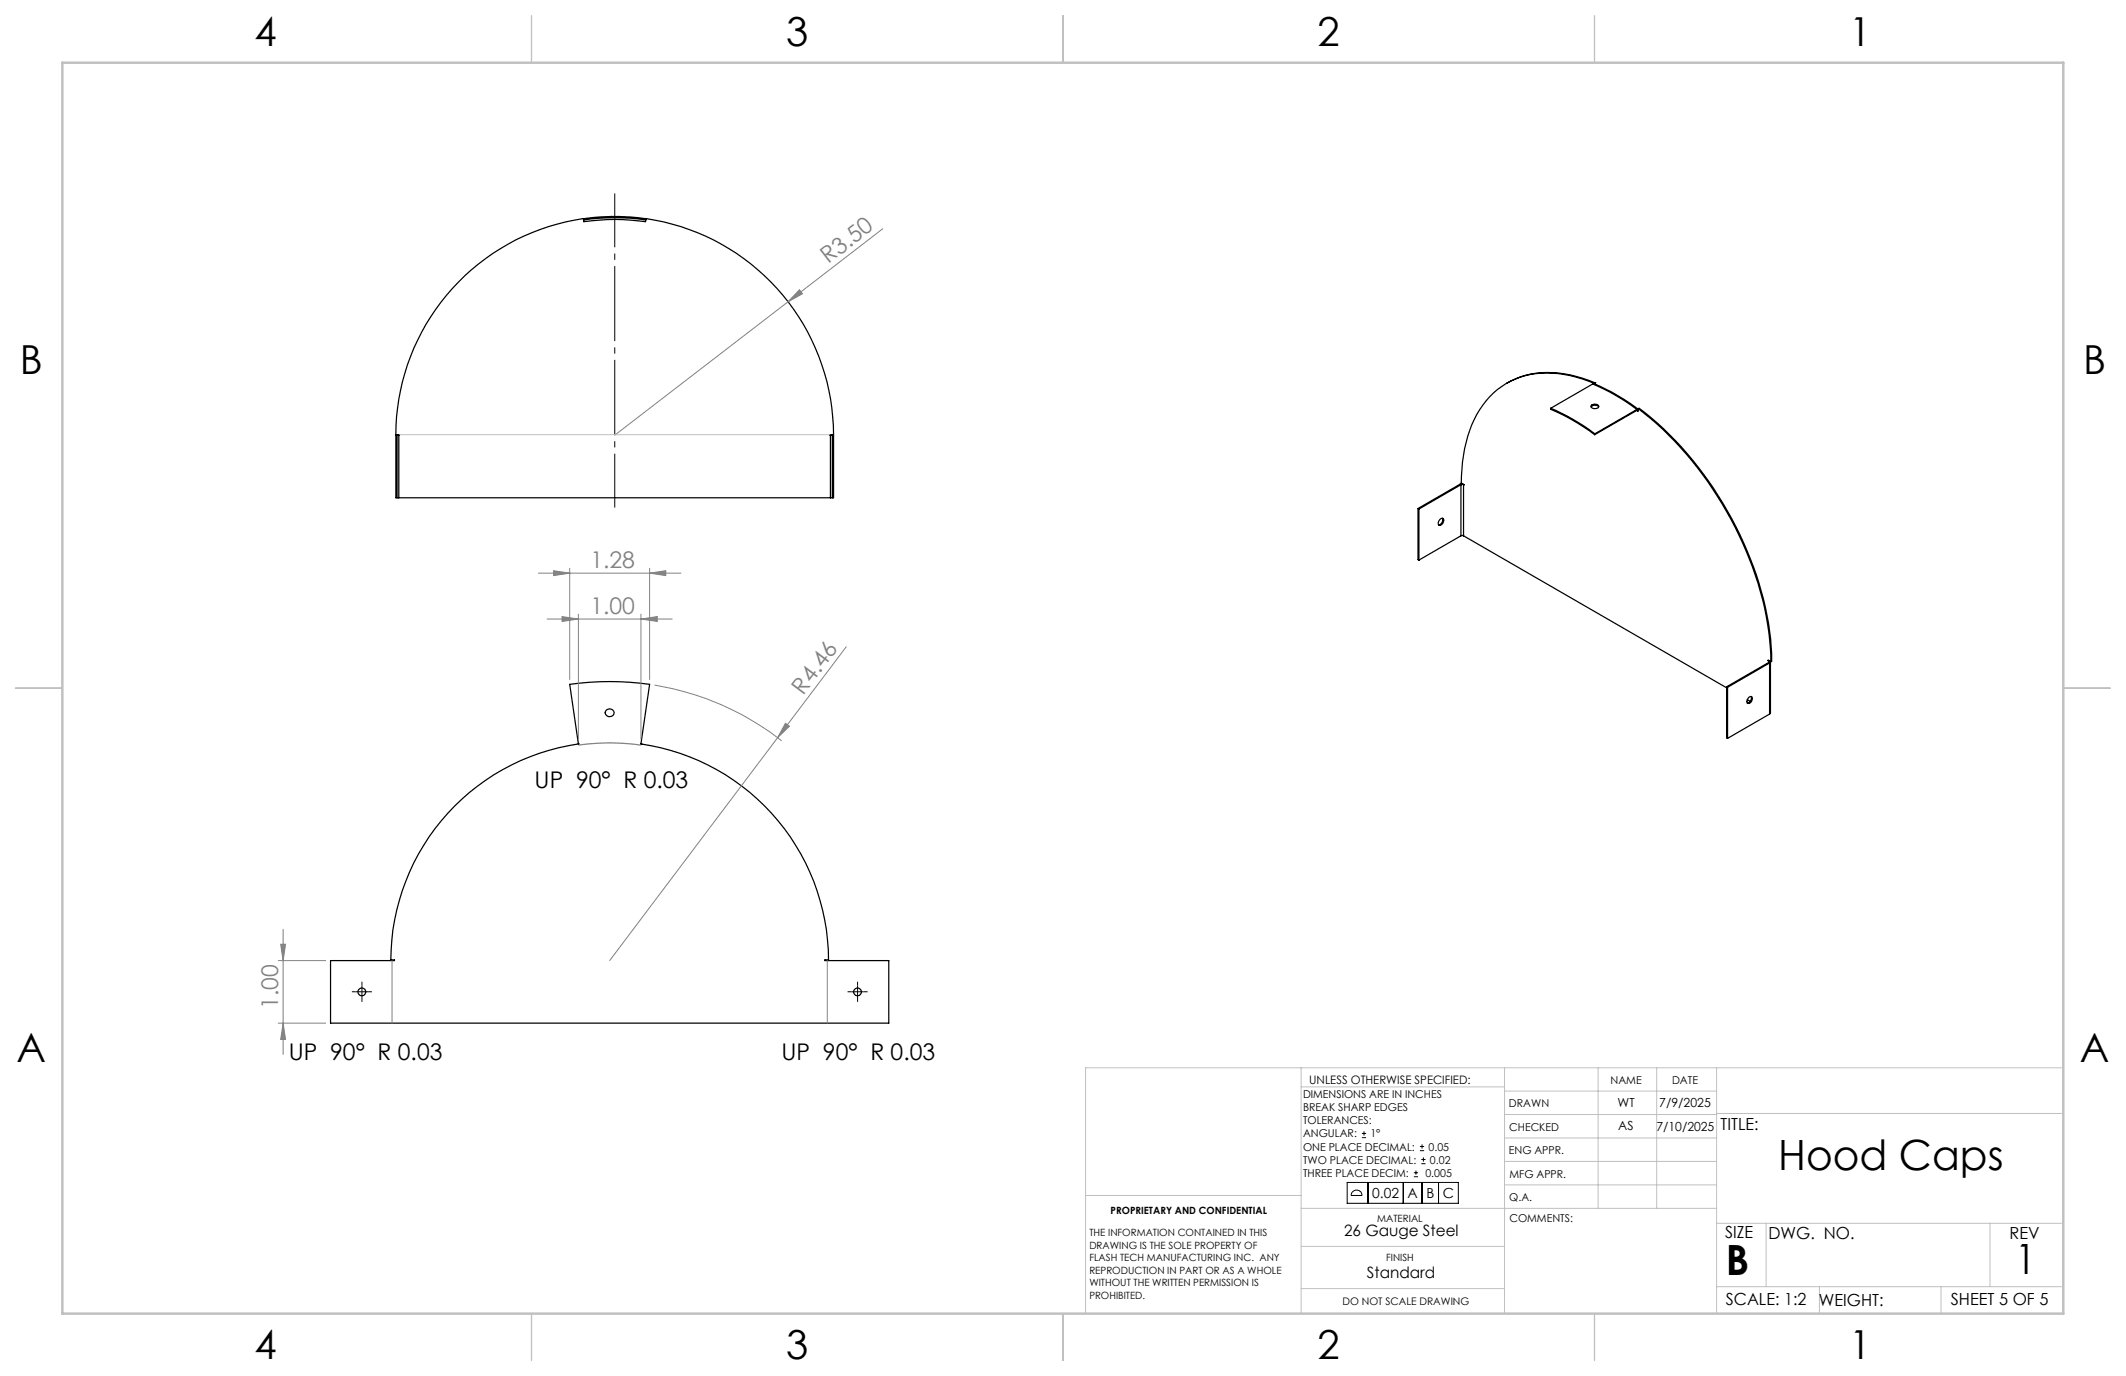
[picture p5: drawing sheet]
<svg xmlns="http://www.w3.org/2000/svg" width="432mm" height="279mm" viewBox="0 0 432 279" stroke-linecap="round" stroke-linejoin="round" font-family="sans-serif">
<g fill="none" stroke="#000" stroke-width=".25">
<path d="M118.5 44.4a44.2 44.2 0 0 1 12.7 0M118.5 44.4a44.5 44.5 0 0 0-38.1 43.9h.7l-.1 .1M118.5 44.4v.3M118.5 44.7a43.7 43.7 0 0 1 12.7 0M118.5 44.7l.1 .3a46.8 46.8 0 0 1 12.5-.1l.1-.2M124 44h.1M125.6 44h.1M131.2 44.4a44.5 44.5 0 0 1 38.1 43.9h-.7l.1 .1M131.2 44.4v.3M323.5 78a41.9 41.9 0 0 1 9 5.1M323.5 78l-8.5 4.9M323.7 77.8a21.4 21.4 0 0 0-15.1-1.2 16.6 16.6 0 0 0-10.1 10.9 33.3 33.3 0 0 0-1.7 10.6l.5 .3"/>
<path d="M323.7 77.8h.1M323.7 77.8l-.2 .2M323.8 77.9a42.2 42.2 0 0 1 8.9 5.2M323.9 77.7a21.4 21.4 0 0 0-15.1-1.2l-2.8 1.3M323.9 77.7h.1M323.9 77.7l-.2 .1M323.9 77.7l.1 .3M80.6 88.4h.4M80.6 88.4h-.2v12.7h.2M80.6 88.4v12.7M81 88.4v12.7M168.7 88.4h.4"/>
<path d="M168.7 88.4v12.7M169.1 88.4h.2v12.7h-.2M169.1 88.4v12.7M296.5 98.3l-8.5 5M296.5 98.3l.2 .1M296.7 98.4h.6M296.7 98.4l-8.5 5M296.7 98.4v10.4M297.1 98.2l-.6 .1M297.3 98.4v10.4M297.3 98.4h.1M315 82.9a41.9 41.9 0 0 1 8.9 5.2"/>
<path d="M315 82.9v.2a42.3 42.3 0 0 1 8.9 5.2M323.2 82.6a.98 .98 0 0 1 1.5 0M323.3 82.3a1.05 1.05 0 0 1 1.4 .2 .87 .87 0 0 1-.8 .5 .87 .87 0 0 1-.8-.6zM323.9 88.1v.2M332.5 83.3h.1l.1 .2M332.5 83.3l.2 .2M332.5 83.1l-8.6 5M332.5 83.1v.2M332.5 83.3l-8.6 5M332.7 83.1h-.2M332.7 83.1v.4M332.7 83l.2-.1a72.3 72.3 0 0 1 25.3 38.8 53 53 0 0 1 1.6 12.6l-.1 .1"/>
<path d="M332.7 83a72.2 72.2 0 0 1 26.5 45.2l.5 4.7v1.5M332.7 83v.1M80.6 101.1h.4M81 101.1h87.7M168.7 101.1h.4M288 103.3l.2 .1M288 103.3v10.3l.2 .1M288.2 103.4v10.3M292.5 105.4l.3-.2a.66 .66 0 0 1 .5 .7 .66 .66 0 0 1-.5 .6l-.3 .2a.66 .66 0 0 1-.4-.6 .66 .66 0 0 1 .4-.7zM293 105.2a1.04 1.04 0 0 1-.8 1.4M296.7 108.8h.6M296.7 108.8l-8.5 4.9"/>
<path d="M297.3 108.8l53.4 30.9M350.7 139.5l.2 .1M350.7 139.5v10.3l.2 .1M350.9 139.6v10.3M359.1 134.2v-.1l.6 .3M359.1 134.2h.1M359.2 134.2l.1 .1-.1 .2M359.2 134.2v.3M359.2 134.5l-8.5 5M359.2 134.5l.2 .1M359.2 134.1l-.1 .1M359.3 134.2h-.1"/>
<path d="M359.4 134.6l-8.5 5M359.4 134.6v10.4M359.6 134.4v10.4l-.2 .2M359.6 134.3l-.2 .3M117.5 151.1a44.4 44.4 0 0 0-38.1 43.8h.7v.2h-13v12.7h113.4v-12.7h-13v-.2h.8a44.5 44.5 0 0 0-38.1-43.8M117.5 151.1h.1M117.5 151.1l-1.8-12.1a58.6 58.6 0 0 1 16.2 0l-1.7 12.1M123.2 144.1a.86 .86 0 0 1 1.2 0 .86 .86 0 0 1 .1 1.2 .86 .86 0 0 1-1.2 0 .86 .86 0 0 1-.1-1.2zM130.2 151.1h.1M354.9 142.1l.6 .3M355.2 141.6a.46 .46 0 0 1 .7-.1 .46 .46 0 0 1-.1 .7l-.3 .5a.46 .46 0 0 1-.7 0 .46 .46 0 0 1 .1-.7zM355.7 141.4a1.04 1.04 0 0 1-.8 1.4"/>
<path d="M359.4 145l-8.5 4.9"/>
<circle cx="73.5" cy="201.4" r=".8"/>
<circle cx="174.2" cy="201.4" r=".79"/>
</g>
<path d="M162.4 58.8l.6 .9-2.9 1.6zM179.3 46.5l-19.2 14.8M160.1 61.3l-35.3 27.1" fill="none" stroke="#808080" stroke-width=".2"/>
<g fill="none" stroke="#c0c0c0" stroke-width=".2">
<path d="M264.3 216.8v49.9M305.6 216.8v49.9M324.6 216.8v28.6M336.5 216.8v28.6M348.7 216.8v49.9M418.7 216.8h-198.2v49.9M264.3 220.7h41.3M305.6 231.1h43.1M305.6 226.3h43.1M305.6 221.5h43.1M305.6 235.8h43.1M348.7 226.1h70"/>
<path d="M220.5 242.7h43.8M264.3 245.4h84.4M264.3 253.1h41.3M305.6 240.6h43.1M348.7 248.4h70M358.7 248.4v12.9M404.2 248.4v12.9M264.3 261.7h41.3M348.7 261.3h70M369.5 261.3v5.4M394.2 261.3v5.4"/>
</g>
<path d="M107.9 3.2v9.5M215.9 3.2v9.5M323.8 3.2v9.5M3.1 139.7h9.6M419.1 139.7h9.5M107.9 266.7v9.6M215.9 266.7v9.6M323.8 266.7v9.6" fill="none" stroke="#c0c0c0" stroke-width=".25"/>
<path d="M12.7 12.7h406.4v254h-406.4z" fill="none" stroke="#c0c0c0" stroke-width=".5"/>
<path d="M162.4 58.8l.6 .9-2.9 1.6z" fill="#808080"/>
<path d="M132.9 139.1a56.6 56.6 0 0 1 25.8 11.3M171.9 131.3l-14 18.5M157.9 149.8l-34.1 45.3M159.5 146.9l.8 .6-2.4 2.3z" fill="none" stroke="#808080" stroke-width=".2"/>
<path d="M124.9 39.3v63.8" fill="none" stroke="#000" stroke-width=".2" stroke-dasharray="15.2 1.3 1.3 1.3" stroke-dashoffset="4.3" stroke-linecap="butt"/>
<path d="M81.1 88.3h87.5" fill="none" stroke="#c0c0c0" stroke-width=".2"/>
<path d="M159.5 146.9l.8 .6-2.4 2.3z" fill="#808080"/>
<path d="M111.1 125.7h25.4M117.5 124.7v25.4M130.2 125.7l3.3-.5v1zM130.2 124.7v25.4" fill="none" stroke="#808080" stroke-width=".2"/>
<path d="M130.2 125.7l3.3-.5v1z" fill="#808080"/>
<path d="M114.2 125.2l3.3 .5-3.3 .5z" fill="none" stroke="#808080" stroke-width=".2"/>
<path d="M114.2 125.2l3.3 .5-3.3 .5z" fill="#808080"/>
<path d="M109.4 116.4h28.9M112.4 115.9l3.3 .5-3.3 .5zM115.7 115.4v22.6M131.9 115.4v22.6" fill="none" stroke="#808080" stroke-width=".2"/>
<path d="M112.4 115.9l3.3 .5-3.3 .5z" fill="#808080"/>
<path d="M131.9 116.4l3.3-.5v1z" fill="none" stroke="#808080" stroke-width=".2"/>
<path d="M131.9 116.4l3.3-.5v1z" fill="#808080"/>
<path d="M56.5 195.1h9.6M57.5 188.7v25.4M56.5 207.8h9.6M57.5 207.8l.5 3.3h-1z" fill="none" stroke="#808080" stroke-width=".2"/>
<path d="M57.5 207.8l.5 3.3h-1z" fill="#808080"/>
<path d="M57 191.7h1l-.5 3.4z" fill="none" stroke="#808080" stroke-width=".2"/>
<path d="M57 191.7h1l-.5 3.4z" fill="#808080"/>
<g fill="none" stroke="#000" stroke-width=".2">
<path d="M276.6 231h.9M276.6 230.2h.9M277 229.7v.9M287.2 238.9h.8M287.2 238.1h.8M287.6 237.7v.8M288.4 233.6h.8M288.4 232.8h.8M288.7 236.3h.8M288.7 235.4h.8M288.8 232.4v.8M289.1 235v.9"/>
<path d="M273.6 240.1h22.6v4.2h-22.6zM274.7 242a1.13 1.13 0 0 1 1.2-.3 1.13 1.13 0 0 1 .7 1h-2.2zM277.8 240.1v4.2M285 240.1v4.2M288.8 240.1v4.2M292.2 240.1v4.2"/>
</g>
<path d="M117.5 151.3a43.4 43.4 0 0 1 12.6 0" fill="none" stroke="#808080" stroke-width=".25"/>
<g fill="none" stroke="#000" stroke-width=".2" stroke-dasharray="15.2 1.3 1.3 1.3" stroke-linecap="butt">
<path d="M72.3 201.4h-.8M73.5 201.4v-1.3M73.5 201.4h-1.2M73.5 201.4v1.2M73.5 201.4h1.3M73.5 200.1v-.8M73.5 202.6v.8M74.8 201.4h.8M172.9 201.4h-.8M174.2 201.4v-1.3M174.2 201.4h-1.3M174.2 201.4v1.2"/>
<path d="M174.2 201.4h1.2M174.2 200.1v-.8M174.2 202.6v.8M175.4 201.4h.8"/>
</g>
<path d="M79.6 195.1v12.7M168 195.1v12.7" fill="none" stroke="#808080" stroke-width=".2"/>
<g font-size="8.5">
<text x="361.2" y="237.6">Hood Caps</text>
<text x="350.6" y="258.9">B</text>
<text x="409.3" y="258.8">1</text>
</g>
<g font-size="8.1">
<text x="51.7" y="9.3">4</text>
<text x="159.7" y="9.3">3</text>
<text x="267.6" y="9.3">2</text>
<text x="375.6" y="9.3">1</text>
<text x="4" y="76">B</text>
<text x="423.1" y="76">B</text>
<text x="3.3" y="215.7">A</text>
<text x="422.4" y="215.7">A</text>
<text x="51.7" y="276">4</text>
<text x="159.7" y="276">3</text>
<text x="267.6" y="276">2</text>
<text x="375.6" y="276">1</text>
</g>
<g font-size="4.7" fill="#808080">
<text x="168.2" y="53.7" transform="rotate(-38 168.2 53.7)">R3.50</text>
<text x="119.9" y="115.4">1.28</text>
<text x="119.9" y="124.7">1.00</text>
<text x="163.2" y="141.2" transform="rotate(-53 163.2 141.2)">R4.46</text>
<text x="56.5" y="204.9" transform="rotate(-90 56.5 204.9)">1.00</text>
</g>
<g font-size="4.7">
<text x="108.6" y="160">UP 90° R 0.03</text>
<text x="58.7" y="215.2">UP 90° R 0.03</text>
<text x="158.7" y="215.2">UP 90° R 0.03</text>
</g>
<g font-size="3.4">
<text x="349.5" y="229.4">TITLE:</text>
<text x="350.4" y="251.5">SIZE</text>
<text x="359.2" y="251.5">DWG. NO.</text>
<text x="408.2" y="251.6">REV</text>
<text x="350.5" y="265.1">SCALE: 1:2</text>
<text x="369.4" y="265.2">WEIGHT:</text>
<text x="396.2" y="265.1">SHEET 5 OF 5</text>
</g>
<g font-size="3.2">
<text x="273" y="251">26 Gauge Steel</text>
<text x="277.6" y="259.5">Standard</text>
</g>
<g font-size="2.8">
<text x="278.7" y="243.3">0.02</text>
<text x="285.9" y="243.3">A</text>
<text x="289.7" y="243.3">B</text>
<text x="293" y="243.3">C</text>
</g>
<g font-size="2.5">
<text x="328.5" y="224.7">WT</text>
<text x="337" y="224.8">7/9/2025</text>
<text x="328.7" y="229.5">AS</text>
<text x="336.4" y="229.6">7/10/2025</text>
</g>
<text font-size="2.4" x="265.9" y="220">UNLESS OTHERWISE SPECIFIED:</text>
<g font-size="2.2">
<text x="327.1" y="220">NAME</text>
<text x="339.6" y="220.1">DATE</text>
<text x="264.6" y="223">DIMENSIONS ARE IN INCHES</text>
<text x="264.6" y="225.7">BREAK SHARP EDGES</text>
<text x="306.5" y="224.8">DRAWN</text>
<text x="264.6" y="228.3">TOLERANCES:</text>
<text x="264.6" y="231">ANGULAR:</text>
<text x="264.6" y="233.6">ONE PLACE DECIMAL:</text>
<text x="278.4" y="231">1°</text>
<text x="290.1" y="233.6">0.05</text>
<text x="306.5" y="229.7">CHECKED</text>
<text x="264.6" y="236.3">TWO PLACE DECIMAL:</text>
<text x="264.6" y="238.9">THREE PLACE DECIM:</text>
<text x="289.5" y="238.9">0.005</text>
<text x="290.4" y="236.3">0.02</text>
<text x="306.5" y="234.3">ENG APPR.</text>
<text x="306.6" y="239.1">MFG APPR.</text>
<text x="306.5" y="243.8">Q.A.</text>
<text x="306.6" y="248">COMMENTS:</text>
</g>
<text font-size="2.1" x="272.7" y="265.1">DO NOT SCALE DRAWING</text>
<g font-size="2">
<text x="221.3" y="251.1">THE INFORMATION CONTAINED IN THIS</text>
<text x="225.6" y="246.5">PROPRIETARY AND CONFIDENTIAL</text>
<text x="279.7" y="248">MATERIAL</text>
<text x="221.3" y="253.6">DRAWING IS THE SOLE PROPERTY OF</text>
<text x="221.3" y="256.1">FLASH TECH MANUFACTURING INC. ANY</text>
<text x="281.5" y="256.1">FINISH</text>
<text x="221.3" y="258.6">REPRODUCTION IN PART OR AS A WHOLE</text>
<text x="221.3" y="261.2">WITHOUT THE WRITTEN PERMISSION IS</text>
<text x="221.3" y="263.7">PROHIBITED.</text>
</g>
</svg>
